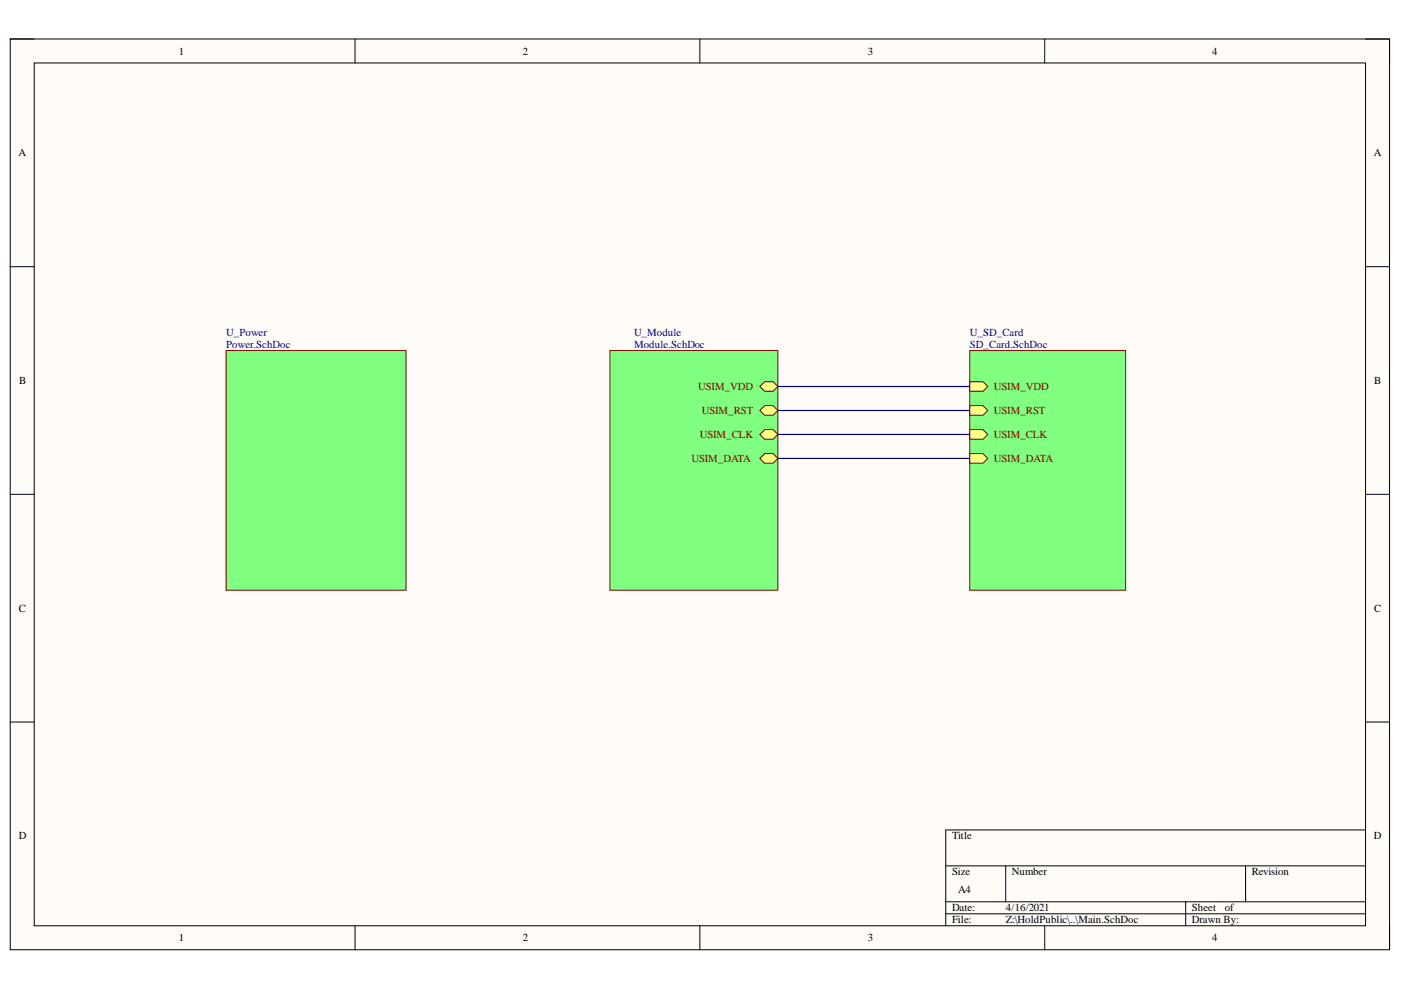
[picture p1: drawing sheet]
<svg xmlns="http://www.w3.org/2000/svg" width="297mm" height="210mm" viewBox="0 0 297 210" stroke-linecap="round" stroke-linejoin="round" font-family="sans-serif">
<path d="M2.2 8.3h292.4v193.1h-292.4z" fill-rule="evenodd" fill="#fffcf8"/>
<path d="M2.2 8.3h292.4v193.1h-292.4z" fill="none" stroke="#000" stroke-width=".21"/>
<path d="M7.3 13.4h282.2v182.9h-282.2z" fill-rule="evenodd" fill="#fffcf8"/>
<g fill="none" stroke="#000" stroke-width=".21">
<path d="M2.2 8.3h5.1M7.3 13.4h282.2v182.9h-282.2zM75.3 8.3v5M148.4 8.3v5M221.5 8.3v5.1M289.5 8.3h5.1v5.1M2.2 56.5h5.1M289.5 56.5h5.1M2.2 104.8h5.1M289.5 104.8h5.1M2.2 153.1h5.1M289.5 153.1h5.1"/>
<path d="M289.5 176h-89v20.3M75.3 196.3v5.1M148.4 196.3v5.1M200.5 183.6h89M200.5 191.2h89M200.5 193.7h89M213.2 183.6v7.6M221.5 196.3v5.1M251.4 191.2v5.1M264.1 183.6v7.6M294.6 196.3v5.1"/>
</g>
<path d="M47.9 74.3h38.2v50.8h-38.2z" fill-rule="evenodd" fill="#80ff80"/>
<path d="M47.9 74.3h38.2v50.8h-38.2z" fill="none" stroke="#800000" stroke-width=".21"/>
<path d="M129.3 74.3h35.6v50.8h-35.6z" fill-rule="evenodd" fill="#80ff80"/>
<path d="M129.3 74.3h35.6v50.8h-35.6z" fill="none" stroke="#800000" stroke-width=".21"/>
<path d="M161.1 81.9l1-1h1.8l1 1-1 1.1h-1.8z" fill-rule="evenodd" fill="#ffff80"/>
<path d="M161.1 81.9l1-1h1.8l1 1-1 1.1h-1.8z" fill="none" stroke="#800000" stroke-width=".21"/>
<path d="M161.1 87l1-1h1.8l1 1-1 1h-1.8z" fill-rule="evenodd" fill="#ffff80"/>
<path d="M161.1 87l1-1h1.8l1 1-1 1h-1.8z" fill="none" stroke="#800000" stroke-width=".21"/>
<path d="M161.1 92.1l1-1h1.8l1 1-1 1h-1.8z" fill-rule="evenodd" fill="#ffff80"/>
<path d="M161.1 92.1l1-1h1.8l1 1-1 1h-1.8z" fill="none" stroke="#800000" stroke-width=".21"/>
<path d="M161.1 97.2l1-1h1.8l1 1-1 1h-1.8z" fill-rule="evenodd" fill="#ffff80"/>
<path d="M161.1 97.2l1-1h1.8l1 1-1 1h-1.8z" fill="none" stroke="#800000" stroke-width=".21"/>
<path d="M205.6 74.3h33.1v50.8h-33.1z" fill-rule="evenodd" fill="#80ff80"/>
<path d="M205.6 74.3h33.1v50.8h-33.1z" fill="none" stroke="#800000" stroke-width=".21"/>
<path d="M205.6 96.2h2.8l1 1-1 1h-2.8z" fill-rule="evenodd" fill="#ffff80"/>
<path d="M205.6 96.2h2.8l1 1-1 1h-2.8z" fill="none" stroke="#800000" stroke-width=".21"/>
<path d="M205.6 86h2.8l1 1-1 1h-2.8z" fill-rule="evenodd" fill="#ffff80"/>
<path d="M205.6 86h2.8l1 1-1 1h-2.8z" fill="none" stroke="#800000" stroke-width=".21"/>
<path d="M205.6 91.1h2.8l1 1-1 1h-2.8z" fill-rule="evenodd" fill="#ffff80"/>
<path d="M205.6 91.1h2.8l1 1-1 1h-2.8z" fill="none" stroke="#800000" stroke-width=".21"/>
<path d="M205.6 80.9h2.8l1 1-1 1.1h-2.8z" fill-rule="evenodd" fill="#ffff80"/>
<path d="M205.6 80.9h2.8l1 1-1 1.1h-2.8z" fill="none" stroke="#800000" stroke-width=".21"/>
<path d="M164.9 81.9h40.7M164.9 87h40.7M164.9 92.1h40.7M164.9 97.2h40.7" fill="none" stroke="#000080" stroke-width=".25"/>
<g font-size="2.3">
<text x="37.9" y="11.6">1</text>
<text x="110.8" y="11.6">2</text>
<text x="184" y="11.6">3</text>
<text x="257" y="11.6">4</text>
<text x="3.9" y="33.1">A</text>
<text x="291.3" y="33.1">A</text>
<text x="4.1" y="81.4">B</text>
<text x="291.4" y="81.4">B</text>
<text x="4" y="129.7">C</text>
<text x="291.4" y="129.7">C</text>
<text x="4" y="177.9">D</text>
<text x="201.9" y="177.9">Title</text>
<text x="291.3" y="177.9">D</text>
<text x="201.9" y="185.6">Size</text>
<text x="214.5" y="185.6">Number</text>
<text x="265.4" y="185.6">Revision</text>
<text x="203.1" y="189.4">A4</text>
<text x="201.9" y="193.2">Date:</text>
<text x="201.9" y="195.8">File:</text>
<text x="213.3" y="193.2">4/16/2021</text>
<text x="213.3" y="195.8">Z:\HoldPublic\..\Main.SchDoc</text>
<text x="252.7" y="193.2">Sheet</text>
<text x="252.7" y="195.8">Drawn By:</text>
<text x="259.7" y="193.2">of</text>
<text x="37.9" y="199.6">1</text>
<text x="110.8" y="199.6">2</text>
<text x="184" y="199.6">3</text>
<text x="257" y="199.6">4</text>
</g>
<g font-size="2.3" fill="#000080">
<text x="48" y="71.3">U_Power</text>
<text x="134.4" y="71.3">U_Module</text>
<text x="205.7" y="71.3">U_SD_Card</text>
<text x="48" y="73.8">Power.SchDoc</text>
<text x="134.4" y="73.8">Module.SchDoc</text>
<text x="205.7" y="73.8">SD_Card.SchDoc</text>
</g>
<g font-size="2.3" fill="#800000">
<text x="148" y="82.7">USIM_VDD</text>
<text x="210.7" y="82.7">USIM_VDD</text>
<text x="148.8" y="87.7">USIM_RST</text>
<text x="210.7" y="87.7">USIM_RST</text>
<text x="148.4" y="92.9">USIM_CLK</text>
<text x="210.7" y="92.9">USIM_CLK</text>
<text x="146.6" y="98">USIM_DATA</text>
<text x="210.7" y="98">USIM_DATA</text>
</g>
</svg>
